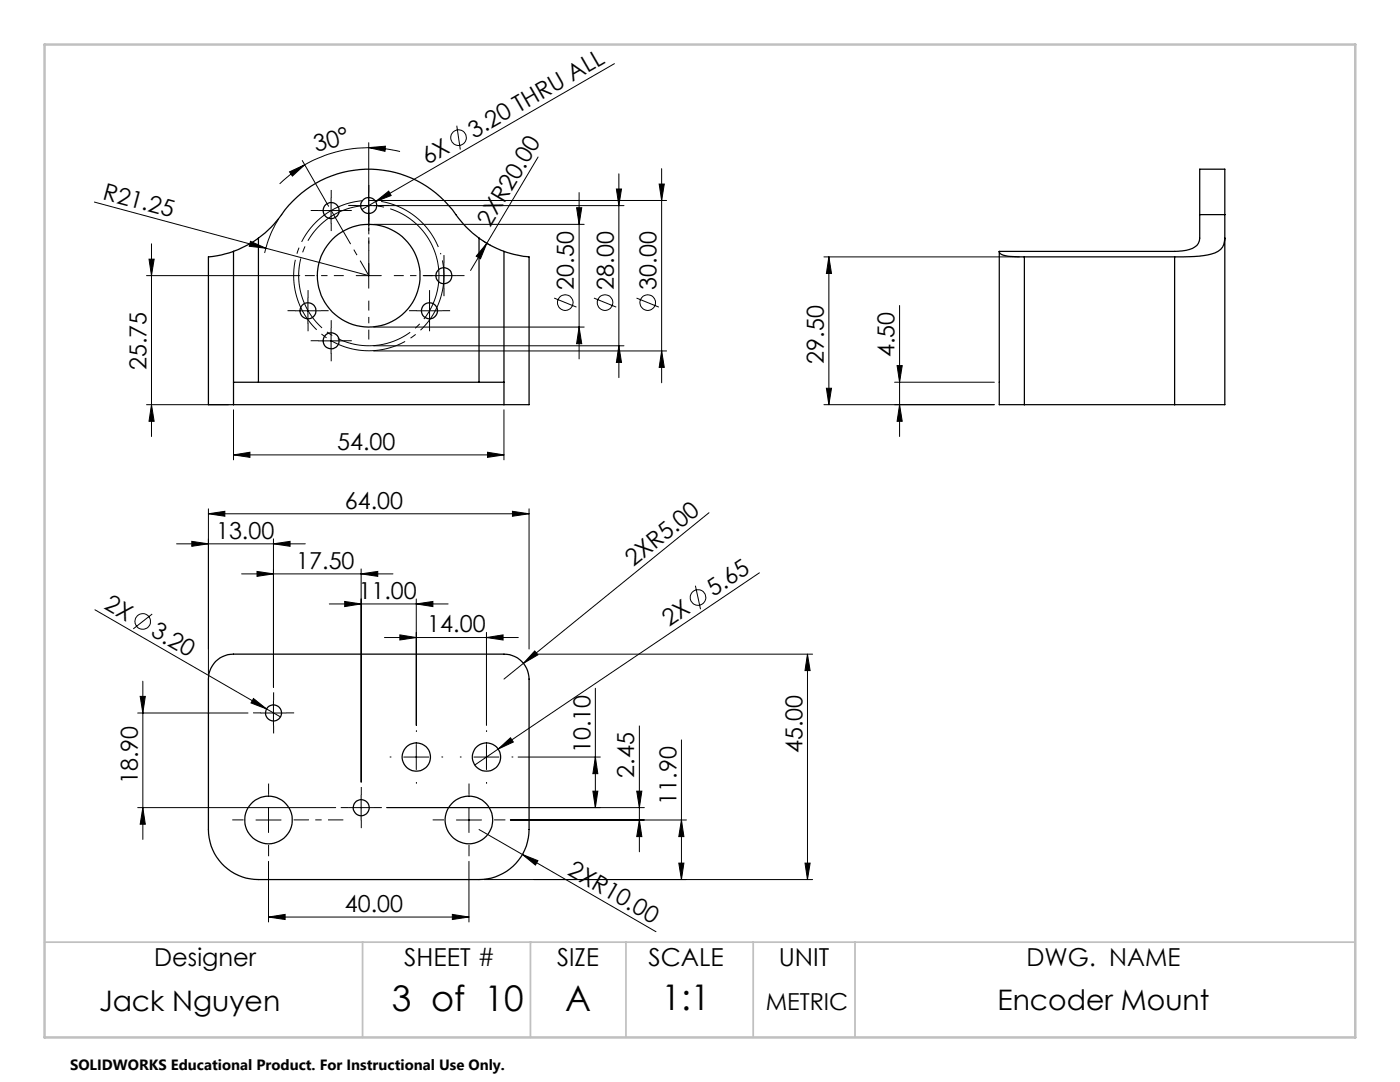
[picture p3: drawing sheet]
<svg xmlns="http://www.w3.org/2000/svg" width="279mm" height="216mm" viewBox="0 0 279 216" stroke-linecap="round" stroke-linejoin="round" font-family="sans-serif">
<g fill="none" stroke="#000" stroke-width=".25">
<path d="M46.6 50.2a18.5 18.5 0 0 1-5 1.1v29.5h5M46.6 50.2v30.6M51.6 47.5a24.4 24.4 0 0 1-5 2.7M51.6 47.5a20.8 20.8 0 0 0 5.3-5.6 21.3 21.3 0 0 1 34.6 1.6l1.6 1.9 2.5 2.1M51.6 47.5v28.8M95.6 47.5a21.3 21.3 0 0 0 5 2.7M95.6 47.5v28.8M100.6 50.2l2 .6 3 .5v29.5h-5M100.6 50.2v30.6M199.4 50.2a.82 .82 0 0 0 .8 .7l1.1 .3 3.1 .1M199.4 50.2v30.6h5M204.4 51.3h30"/>
<path d="M204.4 51.3v29.5M234.4 51.3v29.5M239.4 42.8v3.7a2.6 2.6 0 0 1-2 3.3l-3 .4h-35M239.4 42.8v-9h5v9M239.4 42.8h5M244.4 47.5a2.99 2.99 0 0 1-2.6 3.2l-2.5 .4-4.9 .2M244.4 42.8v4.7M244.4 47.5v33.3h-10M46.6 76.3h54M46.6 80.8h54M204.4 80.8h30M43 132l1.4-1 1.1-.4 1.1-.1h54a5 5 0 0 1 5 5v30a10 10 0 0 1-10 10h-44a10 10 0 0 1-10-10v-30l.1-1.1 .4-1.1z"/>
<circle cx="66.1" cy="42" r="1.6"/>
<circle cx="73.6" cy="55" r="10.3"/>
<circle cx="73.6" cy="41" r="1.59"/>
<circle cx="88.6" cy="55" r="1.59"/>
<circle cx="61.5" cy="62" r="1.6"/>
<circle cx="66.1" cy="68" r="1.6"/>
<circle cx="85.7" cy="62" r="1.61"/>
<circle cx="54.6" cy="142.3" r="1.61"/>
<circle cx="83.1" cy="151.1" r="2.83"/>
<circle cx="97.1" cy="151.1" r="2.82"/>
<circle cx="53.6" cy="163.6" r="4.8"/>
<circle cx="72.1" cy="161.2" r="1.59"/>
<circle cx="93.6" cy="163.6" r="4.7"/>
</g>
<g fill="none" stroke="#000" stroke-width=".2">
<path d="M122.6 12.7l-47.6 27.5M57.8 34.3l3-1.4-2.5 2.2zM60.3 32l5.3 9.2M60.8 32.9a25.1 25.1 0 0 0-5 3.8M66.1 39.5v5M73.6 29.5l3.3-.3-.1 1zM73.6 29.5a26 26 0 0 0-12.8 3.4M73.6 29.5a28 28 0 0 1 6.2 .7M73.6 28.5v15M91.2 25.1l.7 4.7M107.4 31.3l-13.5 22.7M115.6 38.4v33.2"/>
<path d="M123 37.7h1l-.5 3.3zM123.5 34.7v40.7M131.6 36.7h1l-.6 3.3zM132 33.7v42.7M18.8 40.3l34.3 9.2M29.2 55h30.6M29.7 51.7h1.1l-.6 3.3zM30.2 48.6v38.5M50 48.2l3.1 1.3-3.4-.4zM53.1 49.5l20.5 5.5M55.6 43.6a21.1 21.1 0 0 0-2.8 6.9M61.5 59.5v5"/>
<path d="M63.6 42h5M71.1 55h5M71.1 41h53.4M73.6 52.5v5M74.6 44.8h42M74.6 40h58.4M75 40.2l2.6-2.1 .5 .9zM75 40.2l-2.8 1.6M85.7 59.5v5M86.1 55h5M88.6 52.5v5M96.4 48.1l1.6 .9"/>
<path d="M97.2 48.5l-1.3 3.1-.9-.5zM110.6 59.5l4.4 1.8M115.1 41.5h1l-.5 3.3zM118.5 59.5l4.5 1.8M127 59.5l4.5 1.8M164.4 51.3h39M165.4 51.3l.5 3.3h-1zM165.4 51.3v29.5M58.9 62h5.1M63.6 68h5M66.1 65.5v5M74.6 65.3h42"/>
<path d="M74.6 69h49.9M74.6 70h58.4M83.2 62h5M115.6 65.3l.5 3.3h-1zM123.5 69l.5 3.3h-1zM132 70l.6 3.3h-1zM164.9 77.5h1l-.5 3.3zM178.5 76.3h19.9M179 73h1.1l-.6 3.3zM179.5 61v26.1M29.2 80.8h16.4M30.2 80.8l.6 3.3h-1.1z"/>
<path d="M46.6 90.8l3.3-.6v1.1zM46.6 81.8v10M46.6 90.8h54M97.3 90.2l3.3 .6-3.3 .5zM100.6 81.8v10M164.4 80.8h34M179.5 80.8l.6 3.3h-1.1zM35.2 108.5h25.7M38.3 108l3.3 .5-3.3 .5zM41.6 102.5l3.3-.5v1zM41.6 101.5v33M41.6 102.5h64"/>
<path d="M48.2 114.5h30.2M51.3 114l3.3 .5-3.3 .5zM54.6 108.5l3.3-.5v1zM54.6 107.5v29.7M72.1 114.5l3.3-.5v1zM72.1 113.5v42.6M83.1 119.5v25.2M102.3 102l3.3 .5-3.3 .5zM105.6 101.5v28M138.8 116.9l1 4.7M141.5 102.3l-40.9 33.2M151.6 114.3l-52.2 35.2"/>
<path d="M18.9 121.7l34.3 19.8M28 139h1l-.5 3.3zM28.5 135.9v31.6M30.4 122.5l-3.8 3M50.6 139.4l2.6 2.1-3.1-1.2zM54.6 139.8v5M65.7 120.5h23.7M68.8 120l3.3 .5-3.3 .5zM76.7 127.2h26.7M79.8 126.7l3.3 .5-3.3 .5zM83.1 120.5l3.3-.5v1zM97.1 127.2l3.3-.5v1z"/>
<path d="M97.1 126.2v18.5M106.6 130.5h55.6M106.7 129.9l.7 .8-2.9 1.7zM118.8 137.3v23.8M161.1 130.5l.6 3.3h-1zM161.1 130.5v45M27.5 142.3h22M52.1 142.3h5M53.2 141.5l2.8 1.6M72.1 158.7v5M80.6 151.1h5M83.1 148.6v5"/>
<path d="M94.6 151.1h5M97.1 148.6v5M99.4 149.5l2.5-2.3 .5 .9zM99.4 149.5l-4.6 3.1M103.4 151.1h16.4M118.3 157.9h1l-.5 3.2zM118.8 151.1l.5 3.3h-1zM127.1 157.9h1l-.5 3.2zM127.6 144.9v25.1M136 147.6v27.9M27.5 161.1h39.5M28.5 161.1l.5 3.4h-1z"/>
<path d="M51.1 163.6h5M53.6 161.1v5M53.6 171.9v12.1M69.6 161.1h5M77.2 161.1h51.4M91.1 163.6h5M93.6 161.1v5M93.6 171.9v12.1M95.6 165.5l8.6 5M96.6 175.5h65.6M101.8 163.6h35.2M104.2 170.5l3.2 1.2-.5 .9z"/>
<path d="M104.2 170.5l26.7 15.4M127.6 163.6l.5 3.3h-1zM135.5 172.2h1l-.5 3.3zM136 163.6l.5 3.3h-1zM160.7 172.2h1l-.6 3.3zM53.6 183l3.3-.5v1zM53.6 183h40M90.3 182.5l3.3 .5-3.3 .5z"/>
<circle cx="91.5" cy="27.5" r="1.55"/>
<circle cx="112.8" cy="60.4" r="1.55"/>
<circle cx="120.7" cy="60.4" r="1.55"/>
<circle cx="129.3" cy="60.4" r="1.56"/>
<circle cx="139.3" cy="119.2" r="1.55"/>
<circle cx="28.5" cy="124" r="1.55"/>
</g>
<path d="M87 50.9a14 14 0 0 0-23.4-5.7 14 14 0 0 0 6.2 23.3 14 14 0 0 0 17.5-16.6l-.3-1" fill="none" stroke="#000" stroke-width=".2" stroke-dasharray="15.2 1.3 1.3 1.3" stroke-dashoffset="1.7" stroke-linecap="butt"/>
<path d="M87.9 50.6a15 15 0 0 0-25-6.1 15 15 0 0 0 6.6 24.9 15 15 0 0 0 18.7-17.7l-.3-1.1" fill="none" stroke="#000" stroke-width=".2" stroke-dasharray="15.2 1.3 1.3 1.3" stroke-dashoffset="-1.4" stroke-linecap="butt"/>
<g fill="none" stroke="#000" stroke-width=".2" stroke-dasharray="15.2 1.3 1.3 1.3" stroke-linecap="butt">
<path d="M66.1 39.5v-1.6M73.6 38.5v-1.6M61.5 59.5v-1.6M63.6 42h-1.6M66.1 44.5v1.6M68.6 42h1.6M71.1 41h-1.6M73.6 43.5v1.6M76.1 41h1.6M85.7 59.5v-1.6M86.1 55h-1.6M88.6 52.5v-1.6"/>
<path d="M88.6 57.5v1.6M91.1 55h1.6M59 62h-1.6M61.5 64.5v1.6M63.6 68h-1.6M64 62h1.6M66.1 65.5v-1.6M66.1 70.5v1.6M68.6 68h1.6M83.2 62h-1.6M85.7 64.5v1.6M88.2 62h1.6"/>
<path d="M54.6 139.7v-1.6M52.1 142.2h-1.6M53.6 158.6v-2.3M54.6 144.7v1.6M57.1 142.2h1.6M72.1 158.6v-1.6M78.1 151h-.3M83.1 146v-.3M83.1 156v.4M88.1 151h.3M92.1 151h-.3M93.6 158.6v-2.3"/>
<path d="M97.1 146v-.3M97.1 156v.4M102.1 151h.3M48.6 163.6h-2.2M53.6 168.6v2.2M69.6 161.1h-1.6M72.1 163.6v1.6M74.6 161.1h1.6M88.6 163.6h-2.2M93.6 168.6v2.2M98.6 163.6h2.3"/>
</g>
<path d="M58.6 163.6h9.9" fill="none" stroke="#000" stroke-width=".2" stroke-dasharray="15.2 1.3 1.3 1.3" stroke-dashoffset="12.2" stroke-linecap="butt"/>
<path d="M68.6 55h-7.7M73.6 50v-7.8M73.6 60v7.7M78.6 55h7.8" fill="none" stroke="#000" stroke-width=".2" stroke-dasharray="15.2 1.3 1.3 1.3" stroke-dashoffset="13.3" stroke-linecap="butt"/>
<path d="M66.1 42l7.5 13" fill="none" stroke="#000" stroke-width=".2" stroke-dasharray="15.2 1.3 1.3 1.3" stroke-dashoffset="7.5" stroke-linecap="butt"/>
<path d="M73.6 55v-14" fill="none" stroke="#000" stroke-width=".2" stroke-dasharray="15.2 1.3 1.3 1.3" stroke-dashoffset="10.1" stroke-linecap="butt"/>
<path d="M8.9 188h261.6M72.4 188v19M105.9 188v19M124.9 188v19M150.3 188v19M170.6 188v19" fill="none" stroke="#c0c0c0" stroke-width=".35"/>
<path d="M8.9 8.9h261.6v198.1h-261.6z" fill="none" stroke="#c0c0c0" stroke-width=".5"/>
<g fill="#000">
<path d="M50 48.2l3.1 1.3-3.4-.4zM75 40.2l2.6-2.1 .5 .9zM97.2 48.5l-1.3 3.1-.9-.5zM106.7 129.9l.7 .8-2.9 1.7zM50.6 139.4l2.6 2.1-3.1-1.2zM99.4 149.5l2.5-2.3 .5 .9zM104.2 170.5l3.2 1.2-.5 .9z"/>
<path d="M73.6 29.5l3.3-.3-.1 1zM57.8 34.3l3-1.4-2.5 2.2z"/>
<path d="M115.1 41.5h1l-.5 3.3zM115.6 65.3l.5 3.3h-1zM29.7 51.7h1.1l-.6 3.3zM30.2 80.8l.6 3.3h-1.1zM28 139h1l-.5 3.3zM28.5 161.1l.5 3.4h-1zM161.1 130.5l.6 3.3h-1zM160.7 172.2h1l-.6 3.3zM127.1 157.9h1l-.5 3.2zM127.6 163.6l.5 3.3h-1zM136 163.6l.5 3.3h-1zM135.5 172.2h1l-.5 3.3zM165.4 51.3l.5 3.3h-1zM164.9 77.5h1l-.5 3.3z"/>
<path d="M123.5 69l.5 3.3h-1zM123 37.7h1l-.5 3.3zM132 70l.6 3.3h-1zM131.6 36.7h1l-.6 3.3z"/>
<path d="M46.6 90.8l3.3-.6v1.1zM97.3 90.2l3.3 .6-3.3 .5zM51.3 114l3.3 .5-3.3 .5zM72.1 114.5l3.3-.5v1zM68.8 120l3.3 .5-3.3 .5zM83.1 120.5l3.3-.5v1zM79.8 126.7l3.3 .5-3.3 .5zM97.1 127.2l3.3-.5v1z"/>
<path d="M41.6 102.5l3.3-.5v1zM102.3 102l3.3 .5-3.3 .5z"/>
<path d="M54.6 108.5l3.3-.5v1zM38.3 108l3.3 .5-3.3 .5z"/>
<path d="M118.3 157.9h1l-.5 3.2zM118.8 151.1l.5 3.3h-1zM179.5 80.8l.6 3.3h-1.1zM179 73h1.1l-.6 3.3z"/>
<path d="M90.3 182.5l3.3 .5-3.3 .5zM53.6 183l3.3-.5v1z"/>
</g>
<g font-size="7.1">
<text x="78.2" y="201.7">3 of 10</text>
<text x="112.8" y="201.7">A</text>
<text x="132" y="201.6">1:1</text>
</g>
<g font-size="5.6">
<text x="19.8" y="201.7">Jack Nguyen</text>
<text x="199.1" y="201.6">Encoder Mount</text>
</g>
<g font-size="4.9">
<text x="30.8" y="192.8">Designer</text>
<text x="80.7" y="192.8">SHEET #</text>
<text x="111.2" y="192.8">SIZE</text>
<text x="129.4" y="192.8">SCALE</text>
<text x="155.4" y="192.8">UNIT</text>
<text x="204.9" y="192.8">DWG. NAME</text>
</g>
<g font-size="4.7">
<text x="94.6" y="27.6" transform="rotate(-30 94.6 27.6)">3.20 THRU ALL</text>
<text x="63.1" y="30.3" transform="rotate(-15 63.1 30.3)">30°</text>
<text x="85.3" y="33" transform="rotate(-30 85.3 33)">6X</text>
<text x="20.3" y="39.7" transform="rotate(15 20.3 39.7)">R21.25</text>
<text x="97.8" y="45.4" transform="rotate(-59 97.8 45.4)">2XR20.00</text>
<text x="114.5" y="57.8" transform="rotate(-90 114.5 57.8)">20.50</text>
<text x="122.5" y="57.8" transform="rotate(-90 122.5 57.8)">28.00</text>
<text x="131" y="57.8" transform="rotate(-90 131 57.8)">30.00</text>
<text x="178.5" y="71.3" transform="rotate(-90 178.5 71.3)">4.50</text>
<text x="29.2" y="73.8" transform="rotate(-90 29.2 73.8)">25.75</text>
<text x="164.4" y="72.6" transform="rotate(-90 164.4 72.6)">29.50</text>
<text x="67.3" y="89.7">54.00</text>
<text x="68.8" y="101.5">64.00</text>
<text x="43.1" y="107.5">13.00</text>
<text x="59.1" y="113.5">17.50</text>
<text x="126.4" y="113.2" transform="rotate(-39 126.4 113.2)">2XR5.00</text>
<text x="71.5" y="119.5">11.00</text>
<text x="142.4" y="119.2" transform="rotate(-34 142.4 119.2)">5.65</text>
<text x="20.6" y="121.4" transform="rotate(30 20.6 121.4)">2X</text>
<text x="133.5" y="125.2" transform="rotate(-34 133.5 125.2)">2X</text>
<text x="29.9" y="126.7" transform="rotate(30 29.9 126.7)">3.20</text>
<text x="85.3" y="126.2">14.00</text>
<text x="117.8" y="150.2" transform="rotate(-90 117.8 150.2)">10.10</text>
<text x="126.6" y="155.2" transform="rotate(-90 126.6 155.2)">2.45</text>
<text x="160.2" y="150.2" transform="rotate(-90 160.2 150.2)">45.00</text>
<text x="27.5" y="156.5" transform="rotate(-90 27.5 156.5)">18.90</text>
<text x="135" y="160.6" transform="rotate(-90 135 160.6)">11.90</text>
<text x="113.1" y="174.4" transform="rotate(30 113.1 174.4)">2XR10.00</text>
<text x="68.8" y="181.9">40.00</text>
<text x="152.8" y="201.6">METRIC</text>
</g>
<text font-size="3" x="14" y="213.5">SOLIDWORKS Educational Product. For Instructional Use Only.</text>
</svg>
